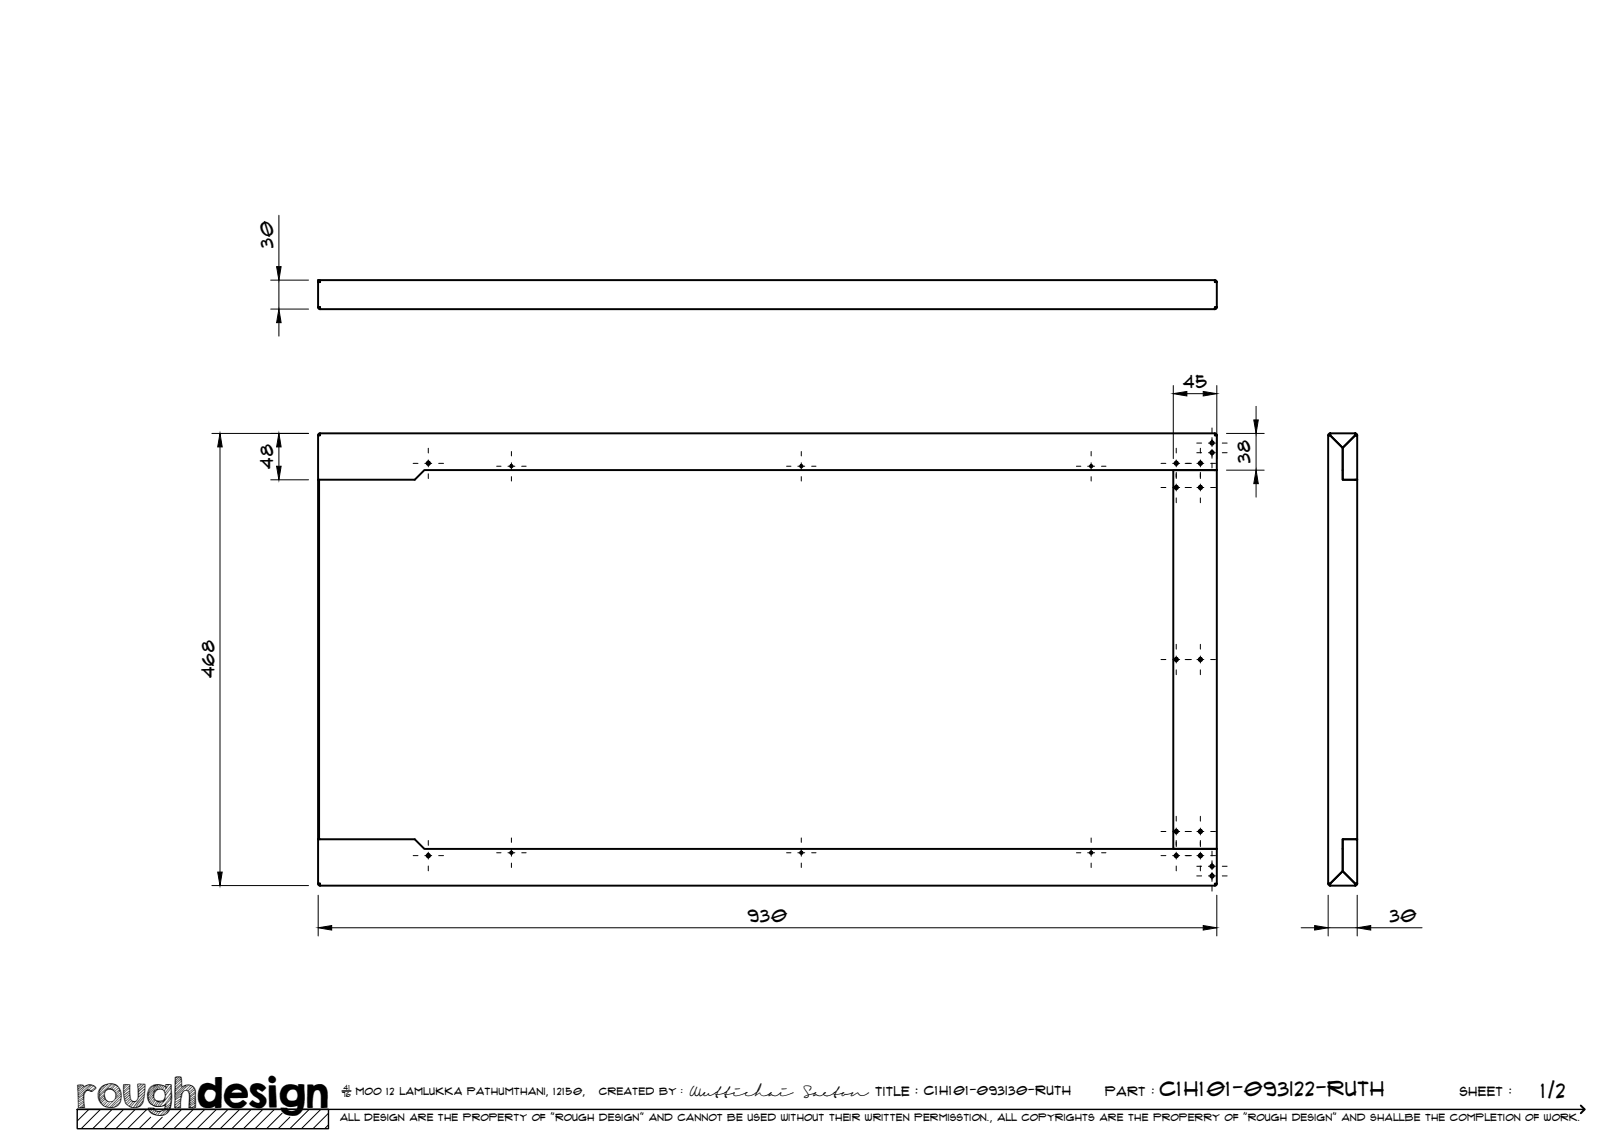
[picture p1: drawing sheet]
<svg xmlns="http://www.w3.org/2000/svg" width="420mm" height="297mm" viewBox="0 0 420 297" stroke-linecap="round" stroke-linejoin="round" font-family="sans-serif">
<!-- layer: Visible -->
<g fill="none" stroke="#000" stroke-width=".51">
<path d="M82.8 79.7l-.5-.2 .1 .3 .4 .2M82.8 72.5h231.5v.5h.5v6.5h-.5v.5h-231.5v-.5h-.5v-6.5h.5zM82.8 72.5l-.4 .2-.1 .3v-.5h.2M82.8 72.7l-.5 .3M314.3 72.5l.4 .2 .1 .3M314.3 72.7l.5 .3M314.8 79.5l-.5 .2M314.8 79.5l-.1 .3-.4 .2M314.8 79.5h.1M82.8 112.1v.5h-.5v11.5M82.8 112.1l-.4 .2-.1 .3M82.8 112.4l-.5 .3"/>
<path d="M82.8 112.1h231.5M314.3 112.1v.5h.5v9M314.3 112.1l.4 .2 .1 .3M314.3 112.4l.5 .3M343.6 112.6l.5 .1 3.3 3.2v8.2h3.7v93h-3.7v8.3l-3.3 3.2h-.5zM343.9 112.6l.2 .1M343.9 112.6h-.3l.1-.2 .4-.3v.5v-.5h6.5v.5v-.5l.3 .1 .2 .4-.5 .1M344.1 112.4l-.2 .2M344.1 112.6l3.3 3.3 3.2-3.3M347.4 115.9l3.2-3.2 .5-.1v11.5h-3.7zM350.6 112.4l.3 .2M82.3 124.1h.2v93l-.2 .1z"/>
<path d="M314.3 121.7h.5M314.3 121.6h-204.5l-2.5 2.5h-25M314.6 121.6v.1M314.8 121.6v98.1l-11.2-.1v-97.9h10.7M347.4 121.7h.1M350.9 124.1h.1M351.1 124.1h.1M314.6 219.6v.1M347.4 219.6h.1M347.4 217.2h3.7v11.4h-.5h.5l-.2 .5h-.3v-.5l-3.2-3.2zM350.9 217.1v.1M351.1 217.1v.1"/>
<path d="M82.8 229.2v-.6h-.5v-11.4h25l2.5 2.5h205v8.9h-.5v.6M82.8 228.9l-.5-.3 .1 .4 .4 .2M82.8 229.2h231.5M314.3 228.9l.5-.3-.1 .4-.4 .2M343.9 228.6h.2v.6M343.9 228.6h-.3l.1 .3 .4 .2M343.9 228.6l.2 .3M344.1 229.2v-.6l3.3-3.2 3.2 3.2v.6M344.1 229.2h6.5M350.9 228.6l-.3 .3"/>
<circle cx="110.8" cy="119.9" r=".43"/>
<circle cx="304.3" cy="119.9" r=".43"/>
<circle cx="310.6" cy="119.9" r=".43"/>
<circle cx="313.6" cy="114.6" r=".43"/>
<circle cx="313.6" cy="117.1" r=".43"/>
<circle cx="132.3" cy="120.6" r=".31"/>
<circle cx="207.3" cy="120.6" r=".31"/>
<circle cx="282.3" cy="120.6" r=".31"/>
<circle cx="304.3" cy="126.1" r=".43"/>
<circle cx="310.6" cy="126.1" r=".43"/>
<circle cx="304.3" cy="170.6" r=".43"/>
<circle cx="310.6" cy="170.6" r=".43"/>
<circle cx="304.3" cy="215.1" r=".43"/>
<circle cx="310.6" cy="215.1" r=".43"/>
<circle cx="110.8" cy="221.4" r=".43"/>
<circle cx="132.3" cy="220.6" r=".31"/>
<circle cx="207.3" cy="220.6" r=".31"/>
<circle cx="282.3" cy="220.6" r=".31"/>
<circle cx="304.3" cy="221.4" r=".43"/>
<circle cx="310.6" cy="221.4" r=".43"/>
<circle cx="313.6" cy="226.6" r=".43"/>
<circle cx="313.6" cy="224.2" r=".43"/>
</g>
<g fill="#000">
<circle cx="82.5" cy="79.5" r=".25"/>
<circle cx="314.6" cy="79.5" r=".25"/>
<circle cx="314.6" cy="73" r=".25"/>
<circle cx="314.6" cy="112.6" r=".25"/>
<circle cx="82.5" cy="228.6" r=".25"/>
</g>
<!-- layer: TitleBlock -->
<path d="M20 287h65v5h-65zM20 287h390M88.5 282.3h2.3" fill="none" stroke="#000" stroke-width=".36"/>
<path d="M409 286.1l1 .9-1 1" fill="none" stroke="#000" stroke-width=".51"/>
<g fill="none" stroke="#000" stroke-width=".26">
<path d="M23 287l-3 3.1M26 287l-5 5M29 287l-5 5M32 287l-5 5M35 287l-5 5M38 287l-5 5M39 289.1l-3 2.9M42 289.1l-3 2.9M47 287l-5 5M50 287l-5 5M53 287l-5 5M56 287l-5 5"/>
<path d="M59 287l-5 5M62 287l-5 5M65 287l-5 5M68 287l-5 5M71 287l-5 5M73 288l-4 4M75 289.1l-3 2.9M80 287l-5 5M83 287l-5 5M85 288l-4 4M85 291l-1 1"/>
</g>
<!-- layer: Smart Centers -->
<g fill="none" stroke="#000" stroke-width=".26">
<path d="M106.9 119.9h1.2M109.9 119.9h1.8M110.8 116v1.2M110.8 119v1.8M113.5 119.9h1.2M132.3 116.8v1.2M132.3 119.7v1.8M207.3 116.8v1.2M207.3 119.7v1.8M282.3 116.8v1.2M282.3 119.7v1.8M300.4 119.9h1.2"/>
<path d="M303.4 119.9h1.8M304.3 116v1.2M304.3 119v1.8M306.6 119.9h1.6M309.6 114.6h1.3M309.6 117.1h1.3M309.7 119.9h1.7M310.6 116v1.2M310.6 119v1.8M312.7 114.6h1.8M312.7 117.1h1.8M313.2 119.9h1.3"/>
<path d="M313.6 110.7v1.3M313.6 113.2v2.3M313.6 116.3v2.3M313.6 119.8v1.3M316.2 114.6h1.3M316.2 117.1h1.3M110.8 122.6v1.2M128.5 120.6h1.1M131.4 120.6h1.8M132.3 123.3v1.2M135 120.6h1.1M203.5 120.6h1.1"/>
<path d="M206.4 120.6h1.8M207.3 123.3v1.2M210 120.6h1.1M278.5 120.6h1.1M281.4 120.6h1.8M282.3 123.3v1.2M285 120.6h1.1M300.4 126.1h1.2M303.4 126.1h1.8M304.3 122.2v1.6M304.3 125.3v1.7M304.3 128.8v1.3"/>
<path d="M306.6 126.1h1.6M309.7 126.1h1.7M310.6 122.2v1.6M310.6 125.3v1.7M310.6 128.8v1.3M313.2 126.1h1.3M300.4 170.7h1.2M303.4 170.7h1.8M304.3 166.7v1.3M304.3 169.7v1.8M304.3 173.3v1.3M306.6 170.7h1.6"/>
<path d="M309.7 170.7h1.7M310.6 166.7v1.3M310.6 169.7v1.8M310.6 173.3v1.3M313.2 170.7h1.3M110.8 217.5v1.2M132.3 216.8v1.2M132.3 219.8v1.7M207.3 216.8v1.2M207.3 219.8v1.7M282.3 216.8v1.2M282.3 219.8v1.7"/>
<path d="M300.4 215.1h1.2M303.4 215.1h1.8M304.3 211.2v1.3M304.3 214.3v1.7M304.3 217.5v1.6M306.6 215.1h1.6M309.7 215.1h1.7M310.6 211.2v1.3M310.6 214.3v1.7M310.6 217.5v1.6M313.2 215.1h1.3M106.9 221.4h1.2"/>
<path d="M109.9 221.4h1.8M110.8 220.5v1.8M110.8 224.1v1.2M113.5 221.4h1.2M128.5 220.6h1.1M131.4 220.6h1.8M132.3 223.3v1.2M135 220.6h1.1M203.5 220.6h1.1M206.4 220.6h1.8M207.3 223.3v1.2M210 220.6h1.1"/>
<path d="M278.5 220.6h1.1M281.4 220.6h1.8M282.3 223.3v1.2M285 220.6h1.1M300.4 221.4h1.2M303.4 221.4h1.8M304.3 220.5v1.8M304.3 224.1v1.2M306.6 221.4h1.6M309.6 224.1h1.3M309.6 226.6h1.3M309.7 221.4h1.7"/>
<path d="M310.6 220.5v1.8M310.6 224.1v1.2M312.7 224.1h1.8M312.7 226.6h1.8M313.2 221.4h1.3M313.6 220.2v1.3M313.6 222.7v2.3M313.6 225.7v2.4M313.6 229.3v1.3M316.2 224.1h1.3M316.2 226.6h1.3"/>
</g>
<!-- layer: FD_Dimensions -->
<g fill="none" stroke="#000" stroke-width=".26">
<path d="M72.2 55.7v13.3M70 80h9.8M70 72.5h9.8M72.2 72.5v7.5M72.2 83.5v3.5M303.6 99.8v18.9M314.8 99.8v18.9M54.8 112.1h25M56.9 115.6v110M72.2 115.6v5M307.1 101.9h4.2M317.3 112.1h9.8"/>
<path d="M325 105.1v3.6M325 112.1v9.6M70 124.1h9.8M317.3 121.7h9.8M325 125.1v3.5M54.8 229.1h25M82.3 231.6v10.6M314.8 231.6v10.6M343.6 231.6v10.6M351.1 231.6v10.6M85.8 240.1h225.5M336.6 240.1h3.5"/>
<path d="M343.6 240.1h7.5M354.6 240.1h13.3"/>
</g>
<g fill="#000" stroke="#000" stroke-width=".26">
<path d="M71.6 69h1.1l-.5 3.5zM72.2 80l.5 3.5h-1.1zM56.9 112.1l.6 3.5h-1.2zM72.2 112.1l.5 3.5h-1.1zM303.6 101.9l3.5-.6v1.2zM311.3 101.3l3.5 .6-3.5 .6zM324.4 108.7h1.1l-.5 3.4zM71.6 120.6h1.1l-.5 3.5zM325 121.7l.5 3.4h-1.1zM56.3 225.6h1.2l-.6 3.5zM82.3 240.1l3.5-.6v1.2zM311.3 239.5l3.5 .6-3.5 .6z"/>
<path d="M340.1 239.5l3.5 .6-3.5 .6zM351.1 240.1l3.5-.6v1.2z"/>
</g>
<text font-size="9.7" x="19.9" y="286.8">roughdesign</text>
<g font-size="5.3">
<text x="300.1" y="283.6">C1H101-093I22-Ruth</text>
<text x="398.7" y="284">1/2</text>
</g>
<g font-size="4.6">
<text x="70.7" y="64.1" transform="rotate(-90 70.7 64.1)">30</text>
<text x="306.1" y="100.4">45</text>
<text x="323.5" y="119.8" transform="rotate(-90 323.5 119.8)">38</text>
<text x="70.7" y="121.3" transform="rotate(-90 70.7 121.3)">48</text>
<text x="55.5" y="175.5" transform="rotate(-90 55.5 175.5)">468</text>
<text x="193.5" y="238.6">930</text>
<text x="359.5" y="238.6">30</text>
</g>
<g font-size="3.4">
<text x="178.3" y="283.5">Wuttichai</text>
<text x="208.1" y="283.5">Saeton title : C1H101-093I30-Ruth</text>
</g>
<g font-size="3.3">
<text x="286" y="283.5">Part :</text>
<text x="377.7" y="283.5">sheet :</text>
</g>
<g font-size="2.7">
<text x="92.1" y="283.3">moo 12 Lamlukka pathumthani, 12150,</text>
<text x="155" y="283.3">created by :</text>
</g>
<text font-size="2.6" x="88" y="290.1">all design are the property of &quot;rough design&quot; and cannot be used without their written permisstion., all copyrights are the properry of &quot;rough design&quot; and shallbe the completion of work.</text>
<g font-size="1.9">
<text x="88.5" y="283.9">76</text>
<text x="88.9" y="282.1">41</text>
</g>
</svg>
